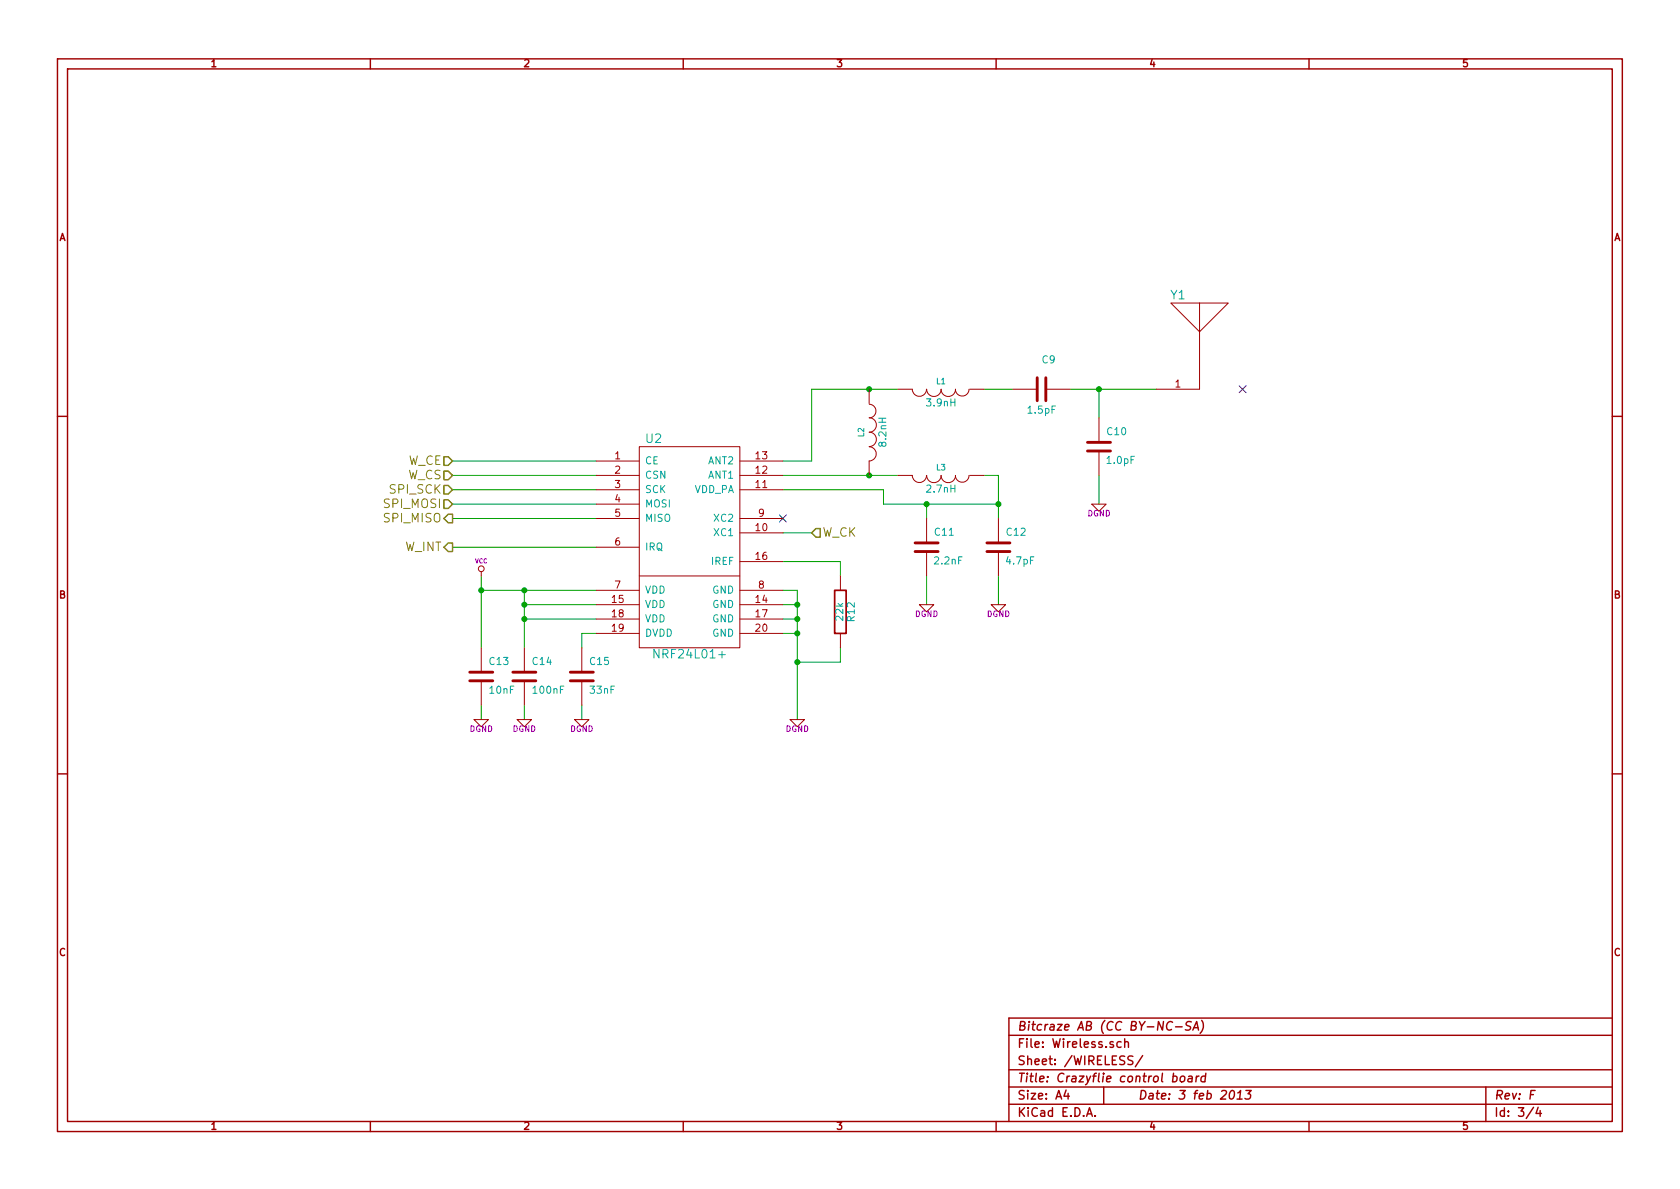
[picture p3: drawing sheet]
<svg xmlns="http://www.w3.org/2000/svg" width="297mm" height="210mm" viewBox="0 0 297 210" stroke-linecap="round" stroke-linejoin="round" font-family="sans-serif">
<g fill="none" stroke="#a00000" stroke-width=".25">
<path d="M10.2 10.4h276.6v189.7h-276.6zM11.9 12.2h273.2v186.1h-273.2zM65.5 10.4v1.8M120.8 10.4v1.8M176.1 10.4v1.8M231.4 10.4v1.8M10.2 73.6h1.7M285.1 73.6h1.7M10.2 136.8h1.7M285.1 136.8h1.7M65.5 198.3v1.8M120.8 198.3v1.8"/>
<path d="M176.1 198.3v1.8M178.4 183.1h106.7M178.4 189.2h106.7M178.4 195.3h106.7M178.4 192.2h106.7M188.5 192.8l-.4 1h1M188.8 193.3v1.1M192.1 197.4l.5-1.5 .5 1.5M192.3 197h.7M193.6 197.3v.1M195.1 192.2v3.1M198.2 184.3a.48 .48 0 0 0-.6 0v.8l.2 .1 .4-.1"/>
<path d="M198.9 184.3a.36 .36 0 0 1 .6 .1v.8M198.9 183.7v1.5M200.3 186.8a.62 .62 0 0 0-.8 .1v.4l.7 .4v.4a.68 .68 0 0 1-.8 .1M202 186.7l-1.3 1.9M207.4 190.4l.5-.1 .2 .3-.1 .6-.3 .1-.4-.1M207.5 189.8l-.2 1.5M207.8 181.6h1.2M208.9 190.4l.3-.1 .3 .3-.1 .4-.3 .3-.3-.1-.2-.2 .1-.4zM210.2 190.4h.5v.9M210.6 180.7a.61 .61 0 0 0-.9 .2l.1 .3 .4 .3a.36 .36 0 0 1 .3 .3 .36 .36 0 0 1-.3 .4l-.6-.1M210.8 190.7a.69 .69 0 0 0-.8 .3l.1 .2 .1 .1 .5-.1M210.9 182.2l.7-1.6 .3 1.6"/>
<path d="M211.1 181.7h.7M211.6 190.3l-.2 1M212 190.3l-.3 .1-.2 .2M212.5 180.4a1.78 1.78 0 0 1-.3 2.3M213.1 190.4l-.1-.1a.52 .52 0 0 0-.6 .3v.6l.2 .1 .4-.1M213.2 189.8l-.2 1.5M217.6 193l.4-.2a.88 .88 0 0 1-.3 1.6l-.3-.3a1.19 1.19 0 0 1 .2-1.1zM218.7 194.4h.9M218.8 193.3l.6-.5-.2 1.6M220.3 192.8h.9l-.6 .6 .4 .1 .1 .2-.2 .6-.6 .1-.2-.2M231.4 198.3v1.8M262.7 192.2v6.1"/>
<path d="M271.1 195.8l-1.3 2M272 195.8l-.4 1.1h.9M272.3 196.4v1M285.1 180h-106.7v18.3"/>
</g>
<g fill="#00a000" stroke="#00a000" stroke-width=".25">
<circle cx="141" cy="112" r=".41"/>
<circle cx="153.7" cy="84.1" r=".41"/>
<circle cx="153.7" cy="68.8" r=".41"/>
<circle cx="85.1" cy="104.4" r=".41"/>
<circle cx="194.3" cy="68.8" r=".41"/>
<circle cx="176.5" cy="89.1" r=".41"/>
<circle cx="141" cy="117.1" r=".41"/>
<circle cx="141" cy="109.5" r=".41"/>
<circle cx="92.7" cy="106.9" r=".41"/>
<circle cx="92.7" cy="104.4" r=".41"/>
<circle cx="92.7" cy="109.5" r=".41"/>
<circle cx="141" cy="106.9" r=".41"/>
<circle cx="163.8" cy="89.1" r=".41"/>
</g>
<g fill="none" stroke="#00a000" stroke-width=".18">
<path d="M158.7 68.8h-15.2v12.7h-5.1M174 68.8h5.1M189.2 68.8h15.3M194.3 68.8v5.1M80 86.6h25.4M80 89.1h25.4M80 84.1h25.4M80 96.8h25.4M80 81.5h25.4M80 91.7h25.4M138.4 86.6h17.8v2.5h20.3M138.4 84.1h20.3"/>
<path d="M138.4 99.3h10.2v2.5M138.4 94.2h5.1M163.8 89.1v2.6M174 84.1h2.5v7.6M194.3 84.1v5M85.1 101.8v12.7M85.1 104.4h20.3M92.7 104.4v10.1M92.7 109.5h12.7M92.7 106.9h12.7M105.4 112h-2.5v2.5M138.4 112h2.6"/>
<path d="M138.4 109.5h2.6M138.4 104.4h2.6v22.8M138.4 106.9h2.6M148.6 114.5v2.6h-7.6M163.8 101.8v5.1M176.5 101.8v5.1M85.1 124.7v2.5M92.7 124.7v2.5M102.9 124.7v2.5"/>
</g>
<path d="M219.1 68.2l1.2 1.2M220.3 68.2l-1.2 1.2M137.8 91.1l1.2 1.2M139 91.1l-1.2 1.2" fill="none" stroke="#0000c0" stroke-width=".18"/>
<g fill="none" stroke="#a00000" stroke-width=".51">
<path d="M183.4 66.8v4.1M184.9 66.8v4.1M192.3 79.8h4M192.3 78.2h4M161.8 97.5h4.1M161.8 96h4.1M174.5 97.5h4.1M174.5 96h4.1M83.1 118.9h4M90.7 118.9h4M100.8 118.9h4.1M83.1 120.4h4"/>
<path d="M90.7 120.4h4M100.8 120.4h4.1"/>
</g>
<g fill="none" stroke="#a00000" stroke-width=".18">
<path d="M212.1 53.6v5.1l5.1-5.1h-10.2l5.1 5.1v10.1h-7.6M113 79h17.8v35.5h-17.8zM153.7 68.8v2.6M153.7 79a1.24 1.24 0 0 1 1.2 1.3 1.24 1.24 0 0 1-1.2 1.2v2.6M153.7 71.5a1.19 1.19 0 0 1 1.2 1.2 1.19 1.19 0 0 1-1.2 1.2 1.27 1.27 0 0 1 1.2 1.3 1.27 1.27 0 0 1-1.2 1.2 1.27 1.27 0 0 1 1.2 1.3 1.27 1.27 0 0 1-1.2 1.3M158.7 68.8h2.6a1.24 1.24 0 0 0 1.3 1.3 1.24 1.24 0 0 0 1.2-1.3M163.9 68.8a1.27 1.27 0 0 0 1.2 1.3 1.27 1.27 0 0 0 1.3-1.3 1.27 1.27 0 0 0 1.3 1.3 1.27 1.27 0 0 0 1.2-1.3 1.19 1.19 0 0 0 1.2 1.2 1.19 1.19 0 0 0 1.2-1.2M171.4 68.8h2.6M179.1 68.8h4.3M184.9 68.8h4.3M194.3 73.9v4.3M194.3 79.8v4.3"/>
<path d="M105.4 84.1h7.6M105.4 81.5h7.6M105.4 86.6h7.6M105.4 89.1h7.6M105.4 91.7h7.6M105.4 96.8h7.6M130.8 84.1h7.6M130.8 81.5h7.6M130.8 86.6h7.6M130.8 91.7h7.6M130.8 94.2h7.6M130.8 99.3h7.6"/>
<path d="M158.7 84.1h2.6a1.24 1.24 0 0 0 1.3 1.2 1.24 1.24 0 0 0 1.2-1.2M163.8 91.7v4.3M163.8 97.5v4.3M163.9 84.1a1.27 1.27 0 0 0 1.2 1.2 1.27 1.27 0 0 0 1.3-1.2 1.27 1.27 0 0 0 1.3 1.2 1.27 1.27 0 0 0 1.2-1.2 1.19 1.19 0 0 0 1.2 1.2 1.19 1.19 0 0 0 1.2-1.2M171.4 84.1h2.6M176.5 91.7v4.3M176.5 97.5v4.3M193 89.1h2.6l-1.3 1.3zM85.1 101.1v.7M85.1 114.5v4.4M92.7 114.5v4.4M102.9 114.5v4.4"/>
<path d="M105.4 104.4h7.6M105.4 112h7.6M105.4 106.9h7.6M105.4 109.5h7.6M113 101.8h17.8M130.8 104.4h7.6M130.8 112h7.6M130.8 106.9h7.6M130.8 109.5h7.6M148.6 101.8v2.6M148.6 112v2.5M162.6 106.9h2.5l-1.3 1.3z"/>
<path d="M175.3 106.9h2.5l-1.3 1.3zM83.8 127.2h2.6l-1.3 1.3zM85.1 120.4v4.3M91.4 127.2h2.6l-1.3 1.3zM92.7 120.4v4.3M101.6 127.2h2.5l-1.2 1.3zM102.9 120.4v4.3M139.7 127.2h2.5l-1.2 1.3z"/>
<circle cx="85.1" cy="100.6" r=".51"/>
</g>
<path d="M78.5 83.3h.7l.8 .8-.8 .7h-.7zM78.5 88.4h.7l.8 .7-.8 .8h-.7zM78.5 85.8h.7l.8 .8-.8 .8h-.7zM78.5 80.8h.7l.8 .7-.8 .8h-.7zM79.2 96h.8v1.5h-.8l-.7-.7zM79.2 90.9h.8v1.6h-.8l-.7-.8zM144.3 93.5h.7v1.5h-.7l-.8-.8z" fill="none" stroke="#808000" stroke-width=".25"/>
<path d="M147.6 104.4h2v7.6h-2z" fill="none" stroke="#a00000" stroke-width=".3"/>
<g font-size="2.1" fill="#00a0a0">
<text x="207" y="53">Y1</text>
<text x="114.2" y="78.4">U2</text>
<text x="116.1" y="116.5">NRF24L01+</text>
</g>
<g font-size="2.1" fill="#808000">
<text x="72" y="82.3">W_CE</text>
<text x="68" y="89.9">SPI_MOSI</text>
<text x="69" y="87.4">SPI_SCK</text>
<text x="72" y="84.8">W_CS</text>
<text x="68" y="92.5">SPI_MISO</text>
<text x="145.4" y="95">W_CK</text>
<text x="71.5" y="97.5">W_INT</text>
</g>
<g font-size="2.1" fill="#a00000">
<text x="179.9" y="185.4">File: Wireless.sch</text>
<text x="179.9" y="182.3">Bitcraze AB (CC BY-NC-SA)</text>
<text x="179.9" y="191.5">Title: Crazyflie control board</text>
<text x="179.9" y="188.4">Sheet: /WIRELESS/</text>
<text x="179.9" y="197.6">KiCad E.D.A.</text>
<text x="179.9" y="194.5">Size: A4</text>
<text x="201.2" y="194.5">Date: 3 feb 2013</text>
<text x="264.2" y="194.5">Rev: F</text>
<text x="264.2" y="197.6">Id: 3/4</text>
</g>
<g font-size="1.8" fill="#a00000">
<text x="37.3" y="11.9">1</text>
<text x="92.7" y="11.9">2</text>
<text x="148" y="11.9">3</text>
<text x="203.3" y="11.9">4</text>
<text x="258.6" y="11.9">5</text>
<text x="10.4" y="42.7">A</text>
<text x="285.3" y="42.7">A</text>
<text x="207.8" y="68.6">1</text>
<text x="108.7" y="81.3">1</text>
<text x="108.7" y="83.8">2</text>
<text x="133.7" y="83.8">12</text>
<text x="133.7" y="81.3">13</text>
<text x="108.7" y="86.4">3</text>
<text x="108.7" y="88.9">4</text>
<text x="133.7" y="86.4">11</text>
<text x="108.7" y="91.4">5</text>
<text x="133.7" y="94">10</text>
<text x="134.1" y="91.4">9</text>
<text x="108.7" y="96.5">6</text>
<text x="133.7" y="99.1">16</text>
<text x="10.4" y="105.9">B</text>
<text x="108.3" y="106.7">15</text>
<text x="108.7" y="104.1">7</text>
<text x="133.7" y="106.7">14</text>
<text x="134.1" y="104.1">8</text>
<text x="285.3" y="105.9">B</text>
<text x="108.3" y="109.2">18</text>
<text x="108.3" y="111.8">19</text>
<text x="133.7" y="111.8">20</text>
<text x="133.7" y="109.2">17</text>
<text x="10.4" y="169.1">C</text>
<text x="285.3" y="169.1">C</text>
<text x="37.3" y="199.8">1</text>
<text x="92.7" y="199.8">2</text>
<text x="148" y="199.8">3</text>
<text x="203.3" y="199.8">4</text>
<text x="258.6" y="199.8">5</text>
</g>
<g font-size="1.8" fill="#00a0a0">
<text x="184.3" y="64.3">C9</text>
<text x="164" y="71.9">3.9nH</text>
<text x="181.8" y="73.2">1.5pF</text>
<text x="195.8" y="77">C10</text>
<text x="114" y="82.2">CE</text>
<text x="125.2" y="82.2">ANT2</text>
<text x="156.8" y="78.8" transform="rotate(-90 156.8 78.8)">8.2nH</text>
<text x="195.8" y="82.1">1.0pF</text>
<text x="114" y="84.7">CSN</text>
<text x="114" y="87.2">SCK</text>
<text x="114" y="89.8">MOSI</text>
<text x="122.6" y="87.2">VDD_PA</text>
<text x="125.2" y="84.7">ANT1</text>
<text x="164" y="87.2">2.7nH</text>
<text x="114" y="92.3">MISO</text>
<text x="126.4" y="92.3">XC2</text>
<text x="126.4" y="94.9">XC1</text>
<text x="165.3" y="94.8">C11</text>
<text x="178" y="94.8">C12</text>
<text x="114" y="97.4">IRQ</text>
<text x="125.8" y="99.9">IREF</text>
<text x="165.3" y="99.9">2.2nF</text>
<text x="178" y="99.9">4.7pF</text>
<text x="114" y="105">VDD</text>
<text x="114" y="107.6">VDD</text>
<text x="125.9" y="105">GND</text>
<text x="125.9" y="107.6">GND</text>
<text x="114" y="110.1">VDD</text>
<text x="114" y="112.6">DVDD</text>
<text x="125.9" y="112.6">GND</text>
<text x="125.9" y="110.1">GND</text>
<text x="149.1" y="109.7" transform="rotate(-90 149.1 109.7)">22k</text>
<text x="151.2" y="109.8" transform="rotate(-90 151.2 109.8)">R12</text>
<text x="86.6" y="117.6">C13</text>
<text x="94.2" y="117.6">C14</text>
<text x="104.4" y="117.6">C15</text>
<text x="86.6" y="122.7">10nF</text>
<text x="94.4" y="122.7">100nF</text>
<text x="104.4" y="122.7">33nF</text>
</g>
<g font-size="1.4" fill="#00a0a0">
<text x="165.6" y="68">L1</text>
<text x="152.8" y="77.3" transform="rotate(-90 152.8 77.3)">L2</text>
<text x="165.6" y="83.2">L3</text>
</g>
<g font-size="1.4" fill="#a000a0">
<text x="192.2" y="91.4">DGND</text>
<text x="161.7" y="109.1">DGND</text>
<text x="174.4" y="109.1">DGND</text>
<text x="83" y="129.5">DGND</text>
<text x="90.6" y="129.5">DGND</text>
<text x="100.8" y="129.5">DGND</text>
<text x="138.9" y="129.5">DGND</text>
</g>
<text font-size="1.1" fill="#a000a0" x="84" y="99.6">VCC</text>
</svg>
